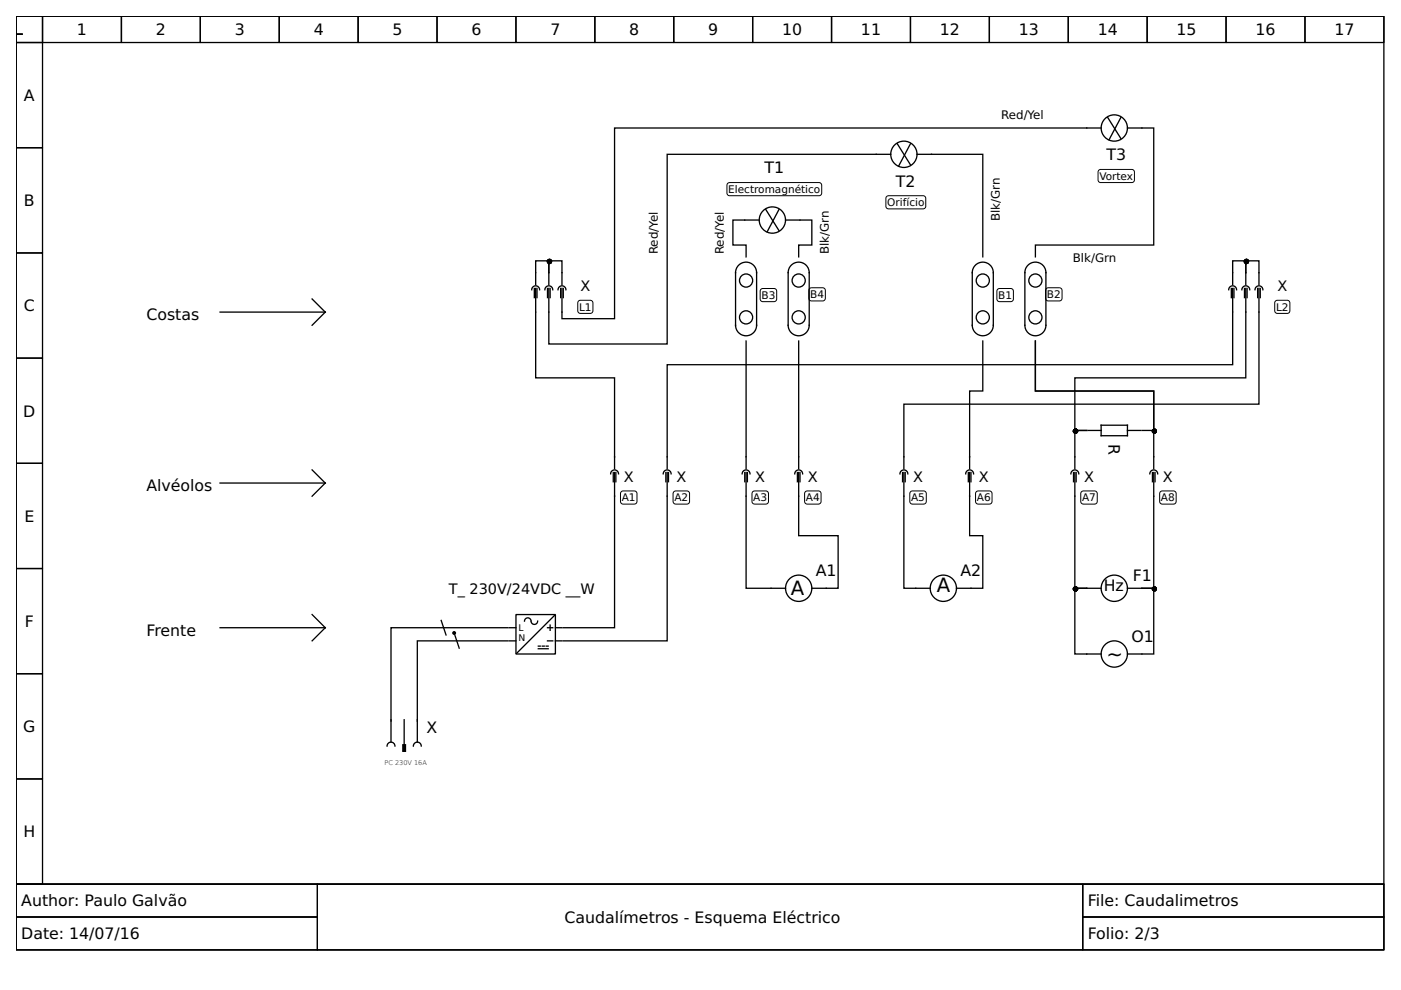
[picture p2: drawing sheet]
<svg xmlns="http://www.w3.org/2000/svg" width="297mm" height="210mm" viewBox="0 0 297 210" stroke-linecap="round" stroke-linejoin="round" font-family="sans-serif">
<g fill="none" stroke="#000" stroke-width=".28">
<path d="M3.4 3.4h290v184.1h-290zM3.4 3.4h5.6v5.6h-5.6zM3.4 9h5.6v22.3h-5.6zM9 3.4h16.7v5.6h-16.7zM25.7 3.4h16.8v5.6h-16.8zM42.5 3.4h16.7v5.6h-16.7zM59.2 3.4h16.7v5.6h-16.7zM75.9 3.4h16.8v5.6h-16.8zM92.7 3.4h16.7v5.6h-16.7zM109.4 3.4h16.7v5.6h-16.7zM126.1 3.4h16.7v5.6h-16.7zM142.8 3.4h16.8v5.6h-16.8z"/>
<path d="M159.6 3.4h16.7v5.6h-16.7zM176.3 3.4h16.7v5.6h-16.7zM193 3.4h16.8v5.6h-16.8zM209.8 3.4h16.7v5.6h-16.7zM226.5 3.4h16.7v5.6h-16.7zM243.2 3.4h16.8v5.6h-16.8zM260 3.4h16.7v5.6h-16.7zM276.7 3.4h16.7v5.6h-16.7zM3.4 31.3h5.6v22.3h-5.6zM188.9 32.7h-47.4v40.2h-25.1v-11.7M190.2 30.5l2.8 4.4M193 30.5l-2.5 4.7"/>
<path d="M194.4 32.7h14v21.8M233.5 27.1h-103.2v40.5h-11.2v-6.4M234.9 24.9l2.7 4.5M237.6 24.9l-2.5 4.7M239 27.1h5.6v24.9h-25.1v2.5M3.4 53.6h5.6v22.3h-5.6zM116.4 57.8v-2.5h-2.8v5M116.4 57.8v-2.5h2.7v5M116.4 57.8v2.5M156.6 56.2a2.23 2.23 0 0 1 2.4-.5 2.23 2.23 0 0 1 1.4 2.1v11.2a2.23 2.23 0 0 1-2.2 2.2 2.23 2.23 0 0 1-2.2-2.2v-11.2v-.6zM161 46.7h-5.6v5.3h2.8v2.5M162.4 44.4l2.8 4.5"/>
<path d="M165.2 44.4l-2.6 4.8M166.5 46.7h5.6v5.3h-2.8v2.5M167.8 56.2a2.23 2.23 0 0 1 2.4-.5 2.23 2.23 0 0 1 1.4 2.1v11.2a2.23 2.23 0 0 1-2.3 2.2 2.23 2.23 0 0 1-2.2-2.2v-11.2l.1-.6zM206.8 56.2a2.23 2.23 0 0 1 2.4-.5 2.23 2.23 0 0 1 1.4 2.1v11.2a2.23 2.23 0 0 1-2.2 2.2 2.23 2.23 0 0 1-2.3-2.2v-11.2l.1-.6zM217.9 56.2a2.23 2.23 0 0 1 2.5-.5 2.23 2.23 0 0 1 1.4 2.1v11.2a2.23 2.23 0 0 1-2.3 2.2 2.23 2.23 0 0 1-2.2-2.2v-11.2l.1-.6zM264.1 57.8v-2.5h-2.8v5M264.1 57.8v-2.5h2.8v5M264.1 57.8v2.5M3.4 75.9h5.6v22.3h-5.6zM46.7 66.2h22.3M66.2 63.4l2.8 2.8M69 66.2l-2.8 2.8"/>
<path d="M112.7 61.4a.84 .84 0 0 1 .9-.8 .84 .84 0 0 1 .8 .8M113.3 61.2v1.9M113.6 61.2v18.9h16.7v19.3M113.9 61.2v1.9M115.5 61.4a.84 .84 0 0 1 .9-.8 .84 .84 0 0 1 .8 .8M116.1 61.2v1.9M116.6 61.2v1.9M118.3 61.4a.84 .84 0 0 1 .8-.8 .84 .84 0 0 1 .9 .8M118.9 61.2v1.9M119.4 61.2v1.9M158.2 72.3v27.1M169.3 72.3v27.1"/>
<path d="M208.4 72.3v10.6h-2.8v16.5M260.5 61.4a.84 .84 0 0 1 .8-.8 .84 .84 0 0 1 .9 .8M261.1 61.2v1.9M261.3 61.2v16.1h-119.8v22.1M261.6 61.2v1.9M263.3 61.4a.84 .84 0 0 1 .8-.8 .84 .84 0 0 1 .9 .8M263.9 61.2v1.9M264.1 61.2v18.9h-36.2v11.2h2.5h-2.5v8.1M264.4 61.2v1.9M266.1 61.4a.84 .84 0 0 1 .8-.8 .84 .84 0 0 1 .9 .8M266.6 61.2v1.9M266.9 61.2v24.5h-75.3v13.7"/>
<path d="M267.2 61.2v1.9M3.4 98.2h5.6v22.3h-5.6zM66.2 99.6l2.8 2.8M230.7 91.3h2.8M233.5 90.2h5.5v2.2h-5.5zM239 91.3h2.8M242.1 91.3h2.5v-8.4h-25.1v-10.6v10.6h25.1v16.5M46.7 102.4h22.3M69 102.4l-2.8 2.8M129.5 100.5a.84 .84 0 0 1 .8-.9 .84 .84 0 0 1 .8 .9M130 100.2v1.9M130.3 100.2v32.9h-10.9"/>
<path d="M130.6 100.2v1.9M140.6 100.5a.84 .84 0 0 1 .9-.9 .84 .84 0 0 1 .8 .9M141.2 100.2v1.9M141.5 100.2v35.7h-22.1M141.7 100.2v1.9M157.3 100.5a.84 .84 0 0 1 .9-.9 .84 .84 0 0 1 .8 .9M157.9 100.2v1.9M158.2 100.2v24.5h8.3M158.5 100.2v1.9M168.5 100.5a.84 .84 0 0 1 .8-.9 .84 .84 0 0 1 .9 .9M169.1 100.2v1.9M169.3 100.2v13.4h8.4v11.1h-5.6"/>
<path d="M169.6 100.2v1.9M190.8 100.5a.84 .84 0 0 1 .8-.9 .84 .84 0 0 1 .9 .9M191.4 100.2v1.9M191.6 100.2v24.5h5.6M191.9 100.2v1.9M204.7 100.5a.84 .84 0 0 1 .9-.9 .84 .84 0 0 1 .8 .9M205.3 100.2v1.9M205.6 100.2v13.4h2.8v11.1h-5.6M205.9 100.2v1.9M227.1 100.5a.84 .84 0 0 1 .8-.9 .84 .84 0 0 1 .8 .9M227.6 100.2v1.9M227.9 100.2v24.5h2.5"/>
<path d="M228.2 100.2v1.9M243.8 100.5a.84 .84 0 0 1 .8-.9 .84 .84 0 0 1 .9 .9M244.3 100.2v1.9M244.6 100.2v24.5h-2.5M244.9 100.2v1.9M3.4 120.5h5.6v22.3h-5.6zM46.7 133.1h22.3M66.2 130.3l2.8 2.8M69 133.1l-2.8 2.8M93.5 131.4l1.1 3.4M96.3 134.2l1.1 3.4M107.7 133.1h-24.8v19.8"/>
<path d="M107.7 135.9h-19.2v17M108 133.1h1.4M108 135.9h1.4M109.4 130.3h8.4v8.4h-8.4zM112.6 131.6a.7 .7 0 0 0-.7-.6 .7 .7 0 0 0-.7 .7M114 131.7a.7 .7 0 0 1-.7 .7 .7 .7 0 0 1-.7-.6M114.1 137h.4M114.1 137.6h2.1M115 137h.4M115.8 137h.4M116.1 133.1h1.1M116.1 135.9h1.1"/>
<path d="M116.6 132.5v1.1M117.6 130.4l-8.1 8.1M117.8 133.1h1.3M117.8 135.9h1.3M230.4 124.7h3.1M230.4 124.7h-2.5v14h5.6M239 124.7h3.1M242.1 124.7h2.5v14h-5.6M3.4 142.8h5.6v22.4h-5.6zM82.1 158.2a.84 .84 0 0 1 .8-.9 .84 .84 0 0 1 .8 .9M82.9 152.6v4.7M85.7 152.6v5.3"/>
<path d="M87.6 158.2a.84 .84 0 0 1 .9-.9 .84 .84 0 0 1 .8 .9M88.5 152.6v4.7M3.4 165.2h5.6v22.3h-5.6zM3.4 187.5h290v13.9h-290z"/>
<circle cx="191.6" cy="32.7" r="2.79"/>
<circle cx="236.3" cy="27.1" r="2.79"/>
<circle cx="158.2" cy="59.5" r="1.39"/>
<circle cx="163.8" cy="46.7" r="2.79"/>
<circle cx="169.3" cy="59.5" r="1.39"/>
<circle cx="208.4" cy="59.5" r="1.39"/>
<circle cx="219.5" cy="59.5" r="1.39"/>
<circle cx="158.2" cy="67.3" r="1.39"/>
<circle cx="169.3" cy="67.3" r="1.39"/>
<circle cx="208.4" cy="67.3" r="1.39"/>
<circle cx="219.5" cy="67.3" r="1.39"/>
<circle cx="169.3" cy="124.7" r="2.79"/>
<circle cx="200" cy="124.7" r="2.79"/>
<circle cx="236.3" cy="124.7" r="2.79"/>
<circle cx="236.3" cy="138.7" r="2.79"/>
</g>
<g fill="none" stroke="#000" stroke-width=".21">
<path d="M154.2 39l.5-.3h19l.4 .3 .1 .3v1.6l-.1 .3-.4 .3h-19l-.5-.3-.1-.3zM232.9 36.2l.5-.3 6.8 .1 .3 .5-.1 1.9-.4 .3-6.9-.1-.3-.4zM187.9 41.8l.5-.3h7.3l.5 .3 .1 .3v1.6l-.1 .3-.5 .3h-7.3l-.5-.3-.1-.3zM122.6 63.9l.5-.2h2.3l.3 .5-.1 2-.4 .3-2.4-.1-.3-.5zM161.2 61.4l.5-.2h2.7l.3 .5-.1 2-.5 .3-2.7-.1-.2-.5zM171.6 61.3l.4-.3 2.7 .1 .3 .5-.1 1.9-.5 .3-2.6-.1-.3-.5zM211.4 61.4l.5-.2h2.7l.3 .5-.1 2-.5 .3-2.7-.1-.2-.5zM221.8 61.3l.4-.3 2.7 .1 .3 .5-.1 1.9-.5 .3-2.6-.1-.3-.5zM270.3 63.9l.5-.2h2.4l.3 .5-.1 2-.5 .3-2.4-.1-.2-.5zM131.6 104.4l.5-.3 2.7 .1 .3 .4-.1 2-.5 .3-2.7-.1-.2-.5zM142.8 104.4l.5-.3 2.6 .1 .3 .4-.1 2-.5 .3-2.6-.1-.3-.5zM159.5 104.4l.5-.3 2.7 .1 .2 .4v2l-.5 .3-2.7-.1-.3-.5z"/>
<path d="M170.7 104.4l.4-.3 2.7 .1 .3 .4-.1 2-.5 .3-2.6-.1-.3-.5zM193 104.4l.5-.3 2.6 .1 .3 .4-.1 2-.5 .3-2.6-.1-.3-.5zM206.9 104.4l.5-.3 2.7 .1 .2 .4v2l-.5 .3-2.7-.1-.3-.5zM229.2 104.4l.5-.3 2.7 .1 .2 .4v2l-.5 .3-2.7-.1-.3-.5zM245.9 104.4l.5-.3 2.7 .1 .3 .4-.1 2-.5 .3-2.7-.1-.2-.5zM3.4 187.5h63.9v6.9h-63.9zM3.4 194.4h63.9v7h-63.9zM67.3 187.5h162.3v13.9h-162.3zM229.6 187.5h63.8v6.9h-63.8zM229.6 194.4h63.8v7h-63.8z"/>
</g>
<g fill="#000" stroke="#000" stroke-width=".28">
<path d="M85.4 157.9h.6v1.4h-.6z" fill-rule="evenodd"/>
<circle cx="116.5" cy="55.4" r=".42"/>
<circle cx="264.3" cy="55.4" r=".42"/>
<circle cx="228" cy="91.4" r=".42"/>
<circle cx="244.8" cy="91.4" r=".42"/>
<circle cx="228" cy="124.9" r=".42"/>
<circle cx="244.8" cy="124.9" r=".42"/>
</g>
<circle cx="96.3" cy="134.2" r=".42" fill="#000"/>
<g font-size="4.2">
<text x="198.6" y="125.4">A</text>
<text x="167.7" y="126.1">A</text>
<text x="234.6" y="140.1">~</text>
</g>
<g font-size="3.3">
<text x="3.2" y="6.5">_</text>
<text x="16.3" y="7.5">1</text>
<text x="33" y="7.5">2</text>
<text x="49.8" y="7.5">3</text>
<text x="66.5" y="7.5">4</text>
<text x="83.2" y="7.5">5</text>
<text x="100" y="7.5">6</text>
<text x="116.7" y="7.5">7</text>
<text x="133.4" y="7.5">8</text>
<text x="150.1" y="7.5">9</text>
<text x="165.8" y="7.5">10</text>
<text x="182.5" y="7.5">11</text>
<text x="199.3" y="7.5">12</text>
<text x="216" y="7.5">13</text>
<text x="232.7" y="7.5">14</text>
<text x="249.5" y="7.5">15</text>
<text x="266.2" y="7.5">16</text>
<text x="282.9" y="7.5">17</text>
<text x="5.1" y="21.4">A</text>
<text x="234.6" y="34">T3</text>
<text x="162.1" y="36.8">T1</text>
<text x="190" y="39.5">T2</text>
<text x="5.1" y="43.7">B</text>
<text x="5.1" y="66">C</text>
<text x="31" y="67.8">Costas</text>
<text x="4.9" y="88.3">D</text>
<text x="235" y="94.1" transform="rotate(90 235 94.1)">R</text>
<text x="31" y="104.1">Alvéolos</text>
<text x="5.2" y="110.6">E</text>
<text x="173" y="122.2">A1</text>
<text x="203.6" y="122.2">A2</text>
<text x="234" y="125.4">Hz</text>
<text x="240.2" y="123.2">F1</text>
<text x="5.3" y="132.9">F</text>
<text x="31" y="134.8">Frente</text>
<text x="239.9" y="136.2">O1</text>
<text x="4.9" y="155.3">G</text>
<text x="90.4" y="155.4">X</text>
<text x="5" y="177.6">H</text>
<text x="4.5" y="192.2">Author: Paulo Galvão</text>
<text x="119.7" y="195.7">Caudalímetros - Esquema Eléctrico</text>
<text x="230.6" y="192.2">File: Caudalimetros</text>
<text x="4.5" y="199.2">Date: 14/07/16</text>
<text x="230.6" y="199.2">Folio: 2/3</text>
</g>
<g font-size="3.1">
<text x="123.1" y="61.7">X</text>
<text x="270.8" y="61.7">X</text>
<text x="132.3" y="102.1">X</text>
<text x="143.4" y="102.1">X</text>
<text x="160.1" y="102.1">X</text>
<text x="171.3" y="102.1">X</text>
<text x="193.6" y="102.1">X</text>
<text x="207.5" y="102.1">X</text>
<text x="229.8" y="102.1">X</text>
<text x="246.6" y="102.1">X</text>
<text x="95.2" y="125.8">T_ 230V/24VDC __W</text>
</g>
<g font-size="2.5">
<text x="212.3" y="25.2">Red/Yel</text>
<text x="212" y="47" transform="rotate(-90 212 47)">Blk/Grn</text>
<text x="139.5" y="53.9" transform="rotate(-90 139.5 53.9)">Red/Yel</text>
<text x="153.4" y="53.9" transform="rotate(-90 153.4 53.9)">Red/Yel</text>
<text x="175.7" y="53.9" transform="rotate(-90 175.7 53.9)">Blk/Grn</text>
<text x="227.5" y="55.6">Blk/Grn</text>
</g>
<g font-size="2.2">
<text x="154.4" y="40.9">Electromagnético</text>
<text x="233.1" y="38.2">Vortex</text>
<text x="188.1" y="43.7">Orifício</text>
<text x="122.8" y="65.9">L1</text>
<text x="161.5" y="63.4">B3</text>
<text x="171.8" y="63.2">B4</text>
<text x="211.6" y="63.4">B1</text>
<text x="222" y="63.2">B2</text>
<text x="270.5" y="65.9">L2</text>
<text x="131.8" y="106.3">A1</text>
<text x="143" y="106.3">A2</text>
<text x="159.7" y="106.3">A3</text>
<text x="170.9" y="106.3">A4</text>
<text x="193.2" y="106.3">A5</text>
<text x="207.1" y="106.3">A6</text>
<text x="229.4" y="106.3">A7</text>
<text x="246.1" y="106.3">A8</text>
</g>
<g font-size="2">
<text x="109.9" y="135.9">N</text>
<text x="109.9" y="133.7">L</text>
</g>
<text font-size="1.4" x="81.5" y="162.2">PC 230V 16A</text>
</svg>
